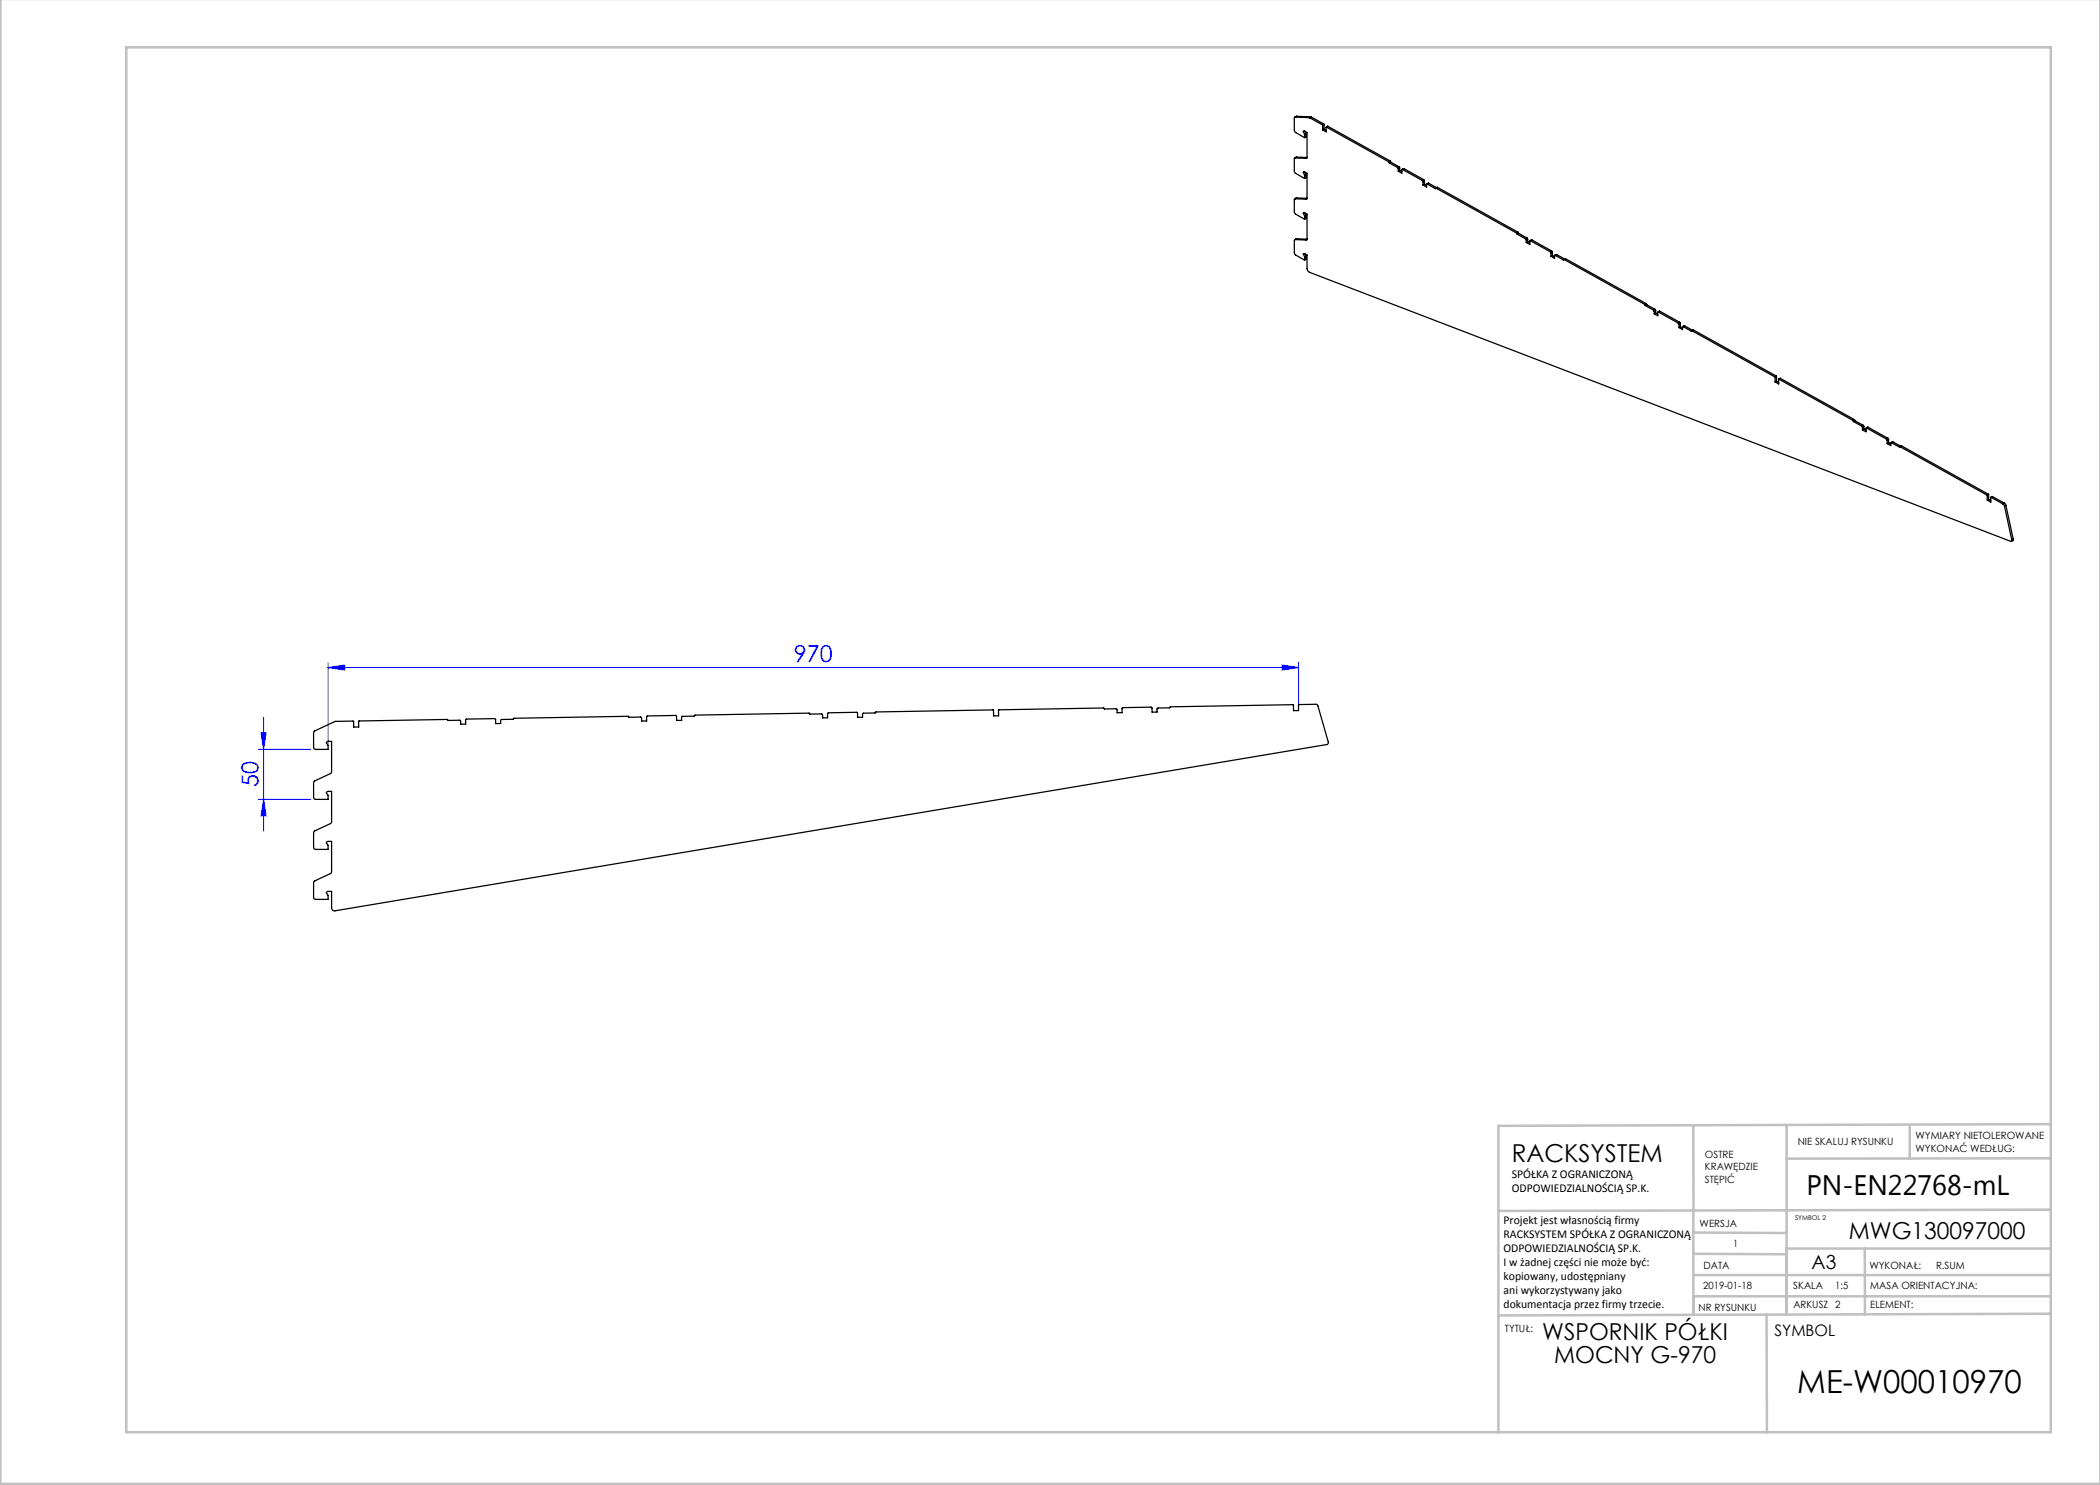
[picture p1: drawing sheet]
<svg xmlns="http://www.w3.org/2000/svg" width="420mm" height="297mm" viewBox="0 0 420 297" stroke-linecap="round" stroke-linejoin="round" font-family="sans-serif">
<path d="M65.6 133.5l3.3-.5v1zM65.6 132.5v16.4M65.6 133.5h194.1M256.4 133l3.3 .5-3.3 .5zM259.7 132.5v8.6M51.7 149.9h10.4M51.7 159.9h10.4M52.2 146.6h1l-.5 3.3zM52.7 143.5v22.7M52.7 159.9l.5 3.3h-1z" fill="none" stroke="#00f" stroke-width=".2"/>
<g fill="none" stroke="#c0c0c0" stroke-width=".5">
<path d="M.1 -.1v296.9h419.9M25.2 9.5h385v276.9h-385zM338.7 225.2v16.9M357.3 225v37.9M382 225.4v6.3M410.1 224.8l-110.4 .4v61.2M410.1 231.7h-52.8M338.7 259.3h71.5M338.7 255h71.5M338.7 250.8l18.6 .1M338.7 246.5l18.6 .1M338.7 242.1v20.9"/>
<path d="M373 249.7v13.2M410.1 241.9l-110.4 .3M410.2 249.7h-52.9v13.2M353.3 262.9l.1 23.5M410.2 262.7l-110.5 .4"/>
</g>
<g fill="#00f">
<path d="M65.6 133.5l3.3-.5v1zM256.4 133l3.3 .5-3.3 .5z"/>
<path d="M52.2 146.6h1l-.5 3.3zM52.7 159.9l.5 3.3h-1z"/>
</g>
<g fill="none" stroke="#000" stroke-width=".25">
<path d="M259 39.8l-.1 .2v2.6l.2 .2 1.8 1.1M259 31.6l-.1 .2v2.6l.2 .3 1.8 1M259 39.8h2.2M259 31.6l2.2 .1M259.3 23.3h-.1M259.3 31.4l-.4 .2M259.3 39.6l-.4 .2M259.3 23.3l-.4 .1M259.3 23.3l2.8 .1M259.3 31.4l-.3 .2M259.3 31.4l2.1 .1M259.3 39.6l-.3 .2"/>
<path d="M259.3 39.6l2.1 .1M260.7 34.5l.2-.1 .5 .3v4.9M260.7 26.3l.2-.1 .5 .3v5l-.2 .2M260.7 34.5l.2 .5M260.7 26.3l.2 .6M260.9 26.2l-.2 .1M260.9 34.4l-.2 .1M260.9 26.9v.6M260.9 35v.7M261 26.3l.2 .4M261 34.4l.2 .5M261.2 26.7l-.3 .2"/>
<path d="M261.2 26.7v.7l-.3 .1M261.2 34.9v.6l-.3 .2M261.2 34.9l-.3 .1M261.4 31.6l-.2 .1M261.4 39.8h-.2M261.4 39.6l-.2 .2M261.9 23.5l-2.9-.1-.1 .1v2.8l2 1.2M261.9 23.5l.1 .1M262 23.6l2.4 1.4M262.1 23.4h.2M262.1 23.4l-.2 .1M262.3 23.4l2.4 1.4"/>
<path d="M262.3 23.4l-.3 .2M264.4 25l.1 .1M264.5 25.1v.9M264.7 24.8l.1 .1M264.7 24.8l-.3 .2M264.8 24.9l-.3 .2M264.8 24.9v.9M264.8 25.8l.4 .2M264.8 25.8l-.3 .2M265.3 25.4l-.1 1-.7-.4M265.3 25.4l12.4 7M265.6 25.3l-.4 .1"/>
<path d="M265.6 25.3l12.4 6.9M265.6 25.3l-.3 .1M277.7 32.4l.1 .1M277.8 32.5l.1 .1M277.9 32.6l1.6 .9M278 32.2l.1 .1M278 32.2l-.3 .2M278.1 32.3l.1 .1M278.1 32.3l-.3 .2M278.2 32.4l1.6 .9M278.2 32.4l-.3 .2M279.5 33.5l.2 .2"/>
<path d="M279.7 33.7v.5M279.8 33.3l.1 .3M279.8 33.3l-.3 .2M279.9 33.6l-.2 .1M279.9 33.6v.5M279.9 34.1l.5 .2M279.9 34.1l-.2 .1M280.5 33.9h-.1v.7l-.7-.4M280.5 33.9l4 2.2M280.8 33.7l-.4 .2M280.8 33.7l3.9 2.2M280.8 33.7l-.3 .2"/>
<path d="M284.5 36.1l.1 .2M284.6 36.3v.7M284.7 35.9l.2 .3M284.7 35.9l-.2 .2M284.9 36.2l-.3 .1M284.9 36.2v.6M284.9 36.8l.4 .3M284.9 36.8l-.3 .2M285.4 36.8l-.1 .1v.5l-.7-.4M285.4 36.8l1.7 .9M285.7 36.7l-.3 .1M285.7 36.7l1.6 .8"/>
<path d="M287.1 37.7h.1M287.2 37.6l-.1 .1M287.2 37.6l16.1 9M287.5 37.5l-.3 .1M287.5 37.5l16.1 9M259.3 47.8h-.1M259.3 47.8l-.4 .1M259.3 47.8h2.1M260.7 50.8l.2-.1 .5 .3v2.8l.5 .7 140.3 53.8 .1-.1 .1-.2M260.7 42.7l.2-.2 .5 .3v5l-.2 .2M260.7 50.8l.2 .6M260.7 42.7l.2 .5"/>
<path d="M260.9 42.5l-.2 .2M260.9 50.7l-.2 .1M260.9 43.2v.7M260.9 51.4v.6M261 42.6l.2 .4M261 50.8l.2 .4M261.2 43v.7l-.3 .2M261.2 51.2v.7l-.3 .1M261.2 43l-.3 .2M261.2 51.2l-.3 .2M261.2 48l-2.2-.1-.1 .2v2.7l2 1.2M261.4 47.9l-.2 .1"/>
<path d="M303.3 46.6l.1 .1M303.4 46.7l.1 .2M303.5 46.9l1.6 .9M303.6 46.5l.1 .1M303.6 46.5l-.3 .1M303.7 46.6l.1 .1M303.7 46.6l-.3 .1M303.8 46.7l1.6 .9M303.8 46.7l-.3 .2M305.1 47.8l.1 .2M305.2 48l.1 .5M305.4 47.6l.1 .2"/>
<path d="M305.4 47.6l-.3 .2M305.5 47.8l-.3 .2M305.5 47.8v.5M305.5 48.3l.5 .3M305.5 48.3l-.2 .2M306.1 48.2h-.1v.7l-.7-.4M306.1 48.2l4 2.2M306.4 48l-.4 .1M306.4 48l3.9 2.2M306.4 48l-.3 .2M310.1 50.4l.1 .2M310.2 50.6v.7"/>
<path d="M310.3 50.2l.2 .2M310.3 50.2l-.2 .2M310.5 50.4l-.3 .2M310.5 50.4v.7M310.5 51.1l.4 .2M310.5 51.1l-.3 .2M311 51.1h-.1v.6l-.7-.4M311 51.1l1.7 .9M311.3 50.9l-.4 .2M311.3 50.9l1.6 .9M311.3 50.9l-.3 .2M312.7 51.9v.1"/>
<path d="M312.8 51.9h-.1M312.8 51.9l16.1 9M313.1 51.7l-.3 .2M313.1 51.7l16.1 9M328.9 60.9l.1 .1M329 61l.1 .1M329.1 61.1l1.6 .9M329.2 60.7l.1 .1M329.2 60.7l-.3 .2M329.3 60.8l.1 .2M329.3 60.8l-.3 .2M329.4 61l1.6 .9"/>
<path d="M329.4 61l-.3 .1M330.7 62l.1 .3M330.8 62.3v.5M331 61.9l.1 .2M331 61.9l-.3 .1M331.1 62.1l-.3 .2M331.1 62.1v.5M331.1 62.6l.5 .2M331.1 62.6l-.3 .2M331.7 62.4l-.2 .1 .1 .7-.8-.4M331.7 62.4l3.9 2.2M332 62.2l-.4 .2"/>
<path d="M332 62.2l3.9 2.3M332 62.2l-.3 .2M335.6 64.6l.2 .3M335.8 64.9v.6M335.9 64.5l.2 .2M335.9 64.5l-.3 .1M336.1 64.7l-.3 .2M336.1 64.7v.7M336.1 65.4l-.3 .1M336.1 65.4l.4 .2M336.6 65.3l-.1 .1v.5l-.7-.4M336.6 65.3l1.7 .9"/>
<path d="M336.9 65.2l-.4 .1M336.9 65.2l1.6 .9M336.9 65.2l-.3 .1M338.3 66.2h.1M338.3 66.2l16.6 9.2M338.6 66h.1M338.7 66l-.3 .1M338.7 66l16.5 9.2M354.9 75.4l.1 .1M355 75.5v.9M355.2 75.2l.1 .1M355.2 75.2l-.3 .2"/>
<path d="M355.3 75.3l-.3 .2M355.3 75.3v.9M355.3 76.2l-.3 .2M355.3 76.2l.4 .3M355.8 75.8l-.1 1-.7-.4M355.8 75.8l14.8 8.3M356.1 75.7l-.4 .1M356.1 75.7l14.8 8.2M356.1 75.7l-.3 .1M370.6 84.1v.1M370.6 84.2l.1 .1M370.7 84.3l1.6 .9"/>
<path d="M370.9 83.9v.1M370.9 83.9l-.3 .2M370.9 84l.1 .2M370.9 84l-.3 .2M371 84.2l1.6 .9M371 84.2l-.3 .1M372.3 85.2l.2 .3M372.5 85.5v.5M372.6 85.1l.2 .2M372.6 85.1l-.3 .1M372.8 85.3l-.3 .2M372.8 85.3v.5"/>
<path d="M372.8 85.8l.4 .2M372.8 85.8l-.3 .2M373.3 85.6l-.1 .1v.7l-.7-.4M373.3 85.6l4 2.2M373.6 85.4l-.4 .2M373.6 85.4l-.3 .2M373.6 85.4l4 2.3M377.3 87.8l.1 .3M377.4 88.1v.6M377.6 87.7l.1 .2M377.6 87.7l-.3 .1M377.7 87.9l-.3 .2"/>
<path d="M377.7 87.9v.7M377.7 88.6l-.3 .1M377.7 88.6l.4 .2M378.3 88.5l-.2 .1 .1 .5-.8-.4M378.3 88.5l1.6 .9M378.6 88.4l-.4 .1M378.6 88.4l-.3 .1M378.6 88.4l1.6 .9M380 89.4h-.1M380 89.4h.1M380 89.4l17.4 9.6M380.3 89.2l-.3 .2"/>
<path d="M380.3 89.2l17.3 9.6M397.4 99v.1M397.4 99.1l.1 .9M397.6 98.8l.1 .2M397.6 98.8l-.2 .2M397.7 99l-.3 .1M397.7 99v.9M397.7 99.9l-.2 .1M397.7 99.9l.5 .2M398.2 99.5v.9l-.7-.4M398.2 99.5l2.4 1.3M398.5 99.3l-.3 .2"/>
<path d="M398.5 99.3l2.4 1.3M400.6 100.8l.3 .4M400.9 101.2l1.5 6.8M400.9 100.6l.3 .4M400.9 100.6l-.3 .2M401.2 101l-.3 .2M401.2 101l1.4 6.8M402.6 107.8v.3l-.3 .2M402.6 107.8l-.2 .2M62.9 146.2l4.2-1.9 3.6-.1v1.2h1l.1-1.2 17.6-.3 .2 .2 2.4-.1 .1 .2v.6h1v-.8l.2-.2 5.7-.1 .1 .2v.8h1v-.6l.2-.2h2.3l.2-.2 22.8-.4 .2 .2 2.4-.1 .1 .2v.6h1v-.8l.2-.2 5.6-.1 .2 .1v.9h1v-.7l.2-.1 2.3-.1 .2-.2 22.8-.4 .2 .2h2.3l.2 .1v.7h1v-.9l.2-.1 5.6-.1 .2 .1v.9l1-.1 .1-.7 2.4-.1 .2-.2 23.4-.4 .1 1.2h1l.1-1.2 20.9-.4 .2 .2h2.3l.2 .1v.7l1-.1v-.8l.2-.2 5.6-.1 .2 .2v.8h1v-.6l.2-.2h2.3l.2-.2 24.5-.5 .1 1.2h1l.1-1.2h3.4l.4 .2 2.1 7.4-.3 .4-198.4 33.3a.6 .6 0 0 1-.7-.6v-3.3h-.7l-.3 .2 .3 .6v.8h-2.6l-.3-.4 .1-3.2 3.3-1.6 .2-.3v-6.1h-.7l-.3 .2 .3 .6v.8h-2.6l-.3-.4 .1-3.2 3.3-1.6 .2-.3v-6.1h-.7l-.3 .2 .3 .6v.8l-2.6-.1-.3-.3v-3l.2-.3 3.4-1.7v-6.2h-.7l-.3 .2 .3 .6v.8l-2.7-.1-.2-.3v-3z"/>
</g>
<text font-size="6.3" x="359.5" y="278.5">ME-W00010970</text>
<text font-size="5.6" x="361.3" y="239.1">PN-EN22768-mL</text>
<text font-size="4.9" x="302.4" y="232.4">RACKSYSTEM</text>
<g font-size="4.7" fill="#00f">
<text x="158.8" y="132.5">970</text>
<text x="51.7" y="157.5" transform="rotate(-90 51.7 157.5)">50</text>
</g>
<g font-size="4.7">
<text x="369.7" y="247.8">MWG130097000</text>
<text x="308.5" y="268.1">WSPORNIK PÓŁKI</text>
<text x="310.8" y="272.6">MOCNY G-970</text>
</g>
<text font-size="3.9" x="362.3" y="253.8">A3</text>
<text font-size="3.2" x="354.9" y="267.2">SYMBOL</text>
<g font-size="2.4">
<text x="302.4" y="235.6">SPÓŁKA Z OGRANICZONĄ</text>
<text x="302.4" y="238.4">ODPOWIEDZIALNOŚCIĄ SP.K.</text>
<text x="300.7" y="244.7">Projekt jest własnością firmy</text>
<text x="300.7" y="247.5">RACKSYSTEM SPÓŁKA Z OGRANICZONĄ</text>
<text x="300.7" y="250.3">ODPOWIEDZIALNOŚCIĄ SP.K.</text>
<text x="300.7" y="253.1">I w żadnej części nie może być:</text>
<text x="300.7" y="256">kopiowany, udostępniany</text>
<text x="300.7" y="258.8">ani wykorzystywany jako</text>
<text x="300.7" y="261.6">dokumentacja przez firmy trzecie.</text>
</g>
<g font-size="2">
<text x="383.1" y="227.9">WYMIARY NIETOLEROWANE</text>
<text x="341" y="231.6">OSTRE</text>
<text x="359.5" y="228.9">NIE SKALUJ RYSUNKU</text>
<text x="383.1" y="230.4">WYKONAĆ WEDŁUG:</text>
<text x="341" y="234.1">KRAWĘDZIE</text>
<text x="341" y="236.6">STĘPIĆ</text>
<text x="339.9" y="245.4">WERSJA</text>
<text x="346.6" y="249.5">1</text>
<text x="340.6" y="257.7">2019-01-18</text>
<text x="340.7" y="253.8">DATA</text>
<text x="358.7" y="257.7">SKALA</text>
<text x="367" y="257.7">1:5</text>
<text x="373.9" y="253.8">WYKONAŁ:</text>
<text x="374.1" y="257.7">MASA ORIENTACYJNA:</text>
<text x="387.2" y="253.8">R.SUM</text>
<text x="339.7" y="262.3">NR RYSUNKU</text>
<text x="358.7" y="261.7">ARKUSZ 2</text>
<text x="374.1" y="261.7">ELEMENT:</text>
<text x="301" y="266.4">TYTUŁ:</text>
</g>
<text font-size="1.3" x="359" y="244">SYMBOL 2</text>
</svg>
